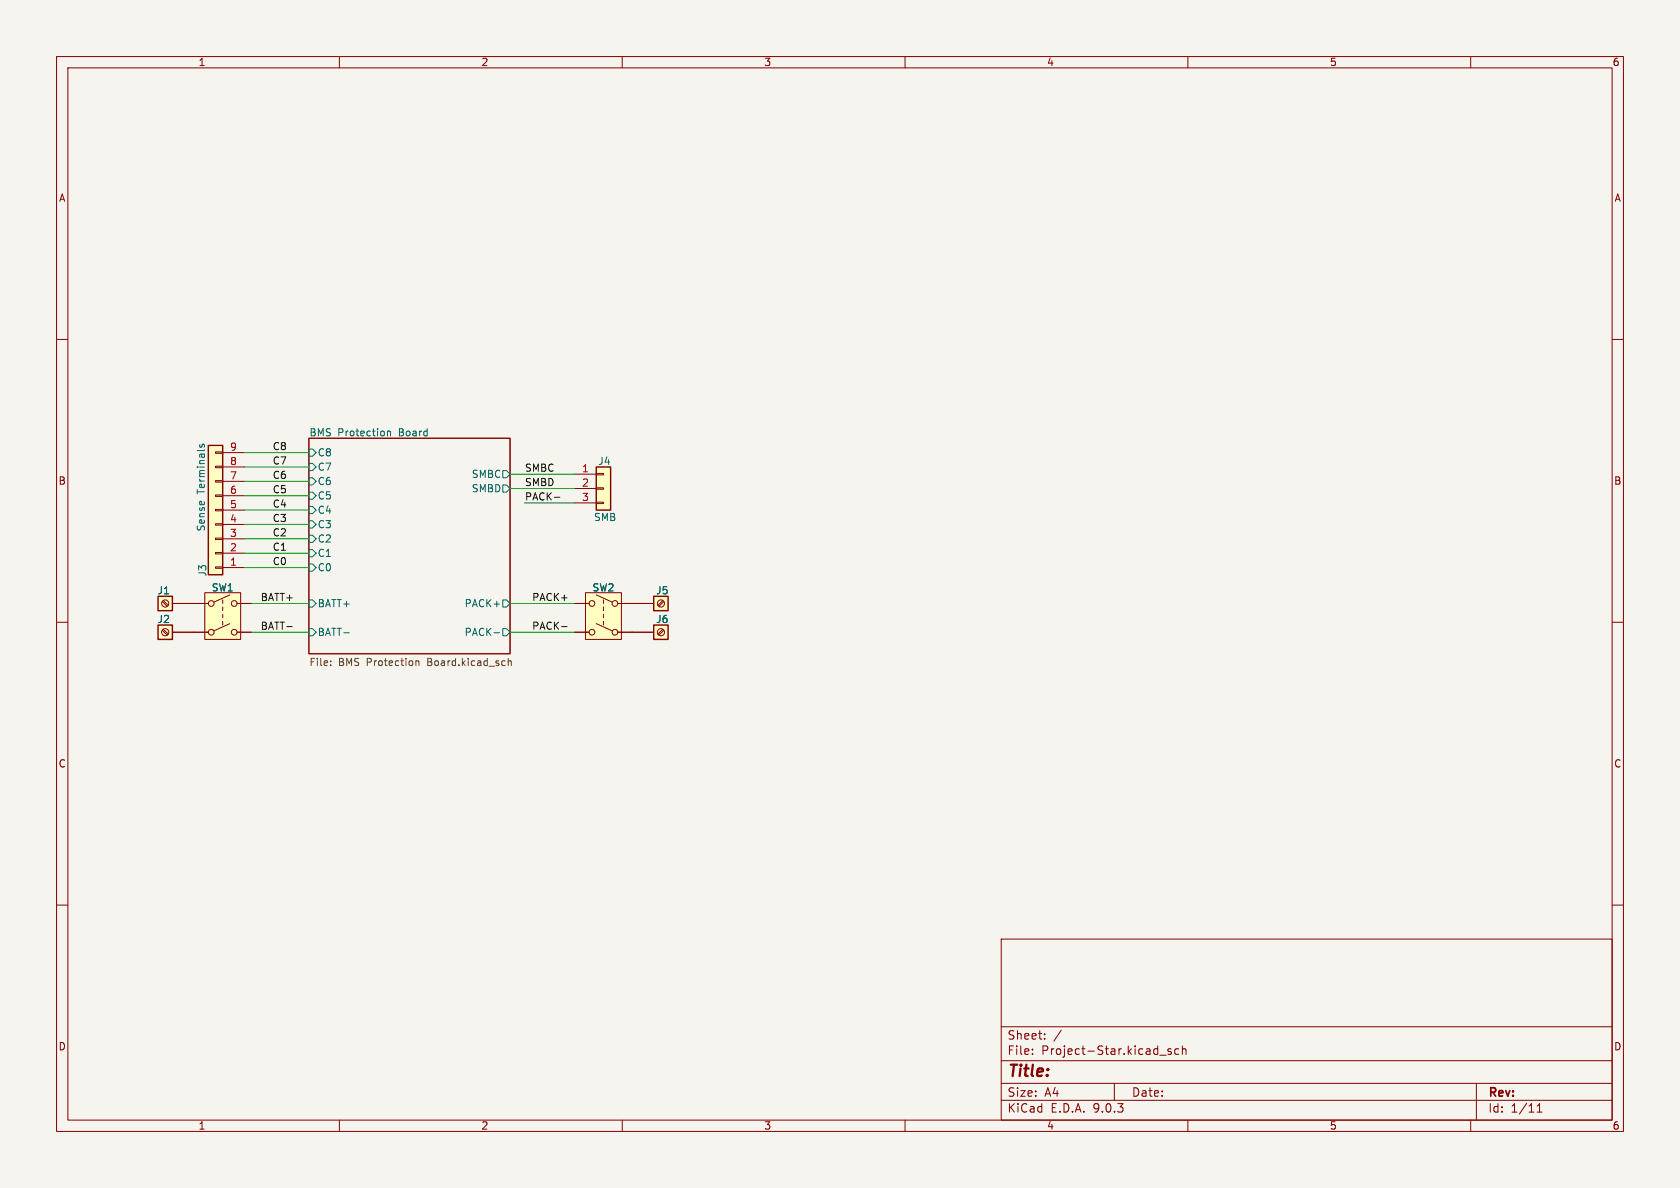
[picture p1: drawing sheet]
<svg xmlns="http://www.w3.org/2000/svg" width="297mm" height="210mm" viewBox="0 0 297 210" stroke-linecap="round" stroke-linejoin="round" font-family="sans-serif">
<path d="M0 0h297v210h-297z" fill="#f5f4ef" stroke="#f5f4ef" stroke-width=".18"/>
<g fill="none" stroke="#840000" stroke-width=".18">
<path d="M10 10h277v190h-277zM12 12h273v186h-273zM60 10v2M110 10v2M160 10v2M210 10v2M260 10v2M10 60h2M54.6 77.5h35.6v38.1h-35.6zM285 60h2M10 110h2M285 110h2"/>
<path d="M10 160h2M177 166h108v32h-108zM285 160h2M60 198v2M110 198v2M160 198v2M177 194.5h108M177 191.5h108M177 187.5h108M177 181.5h108M182.5 186.3v.1M182.5 185.5v.1"/>
<path d="M184.7 183.6v.1M184.7 182.8v.1M187.6 182.1l-1.3 2M197 191.5v3M205 186.5h1.2M207 185.5l-.3-.1-.2 .2v.2l.5 .2v.3h-.5M208.4 185.5l-.4-.1-.3 .3v.4l.1 .2h.6M209 185.5l.2-.1 .4 .1 .1 .9M209 184.9v1.5M210 198v2M260 198v2M261 191.5v6.5"/>
<path d="M271.7 196.6h.9M271.7 195.5l.5-.4v1.5"/>
</g>
<g fill="none" stroke="#006464" stroke-width=".18">
<path d="M54.6 79.4h.6l.7 .6-.7 .6h-.6zM68.5 76.2v.9M68.5 76.3l.2-.1 .3 .1v.8M54.6 84.5h.6l.7 .6-.7 .6h-.6zM54.6 87h.6l.7 .6-.7 .7h-.6zM54.6 97.2h.6l.7 .6-.7 .6h-.6zM54.6 94.6h.6l.7 .7-.7 .6h-.6zM54.6 89.5h.6l.7 .7-.7 .6h-.6zM54.6 81.9h.6l.7 .7-.7 .6h-.6zM54.6 99.7h.6l.7 .6-.7 .7h-.6zM54.6 92.1h.6l.7 .6-.7 .6h-.6zM88.9 83.2h.6l.7 .6-.7 .7h-.6z"/>
<path d="M88.9 85.7h.6l.7 .7-.7 .6h-.6zM54.6 111.1h.6l.7 .7-.7 .6h-.6zM54.6 106h.6l.7 .7-.7 .6h-.6zM60.8 111.9h.9M87.3 111.9h1M88.9 111.1h.6l.7 .7-.7 .6h-.6zM88.9 106h.6l.7 .7-.7 .6h-.6z"/>
</g>
<path d="M58.5 117.5v.2M58.5 116.9v.1M73.5 116.8v.9M73.5 116.9l.2-.1 .3 .1 .1 .8M89.8 116.9l.2-.1 .3 .1 .1 .8M89.8 116.4v1.3" fill="none" stroke="#725600" stroke-width=".18"/>
<path d="M36.8 78.7h2.6v22.9h-2.6z" fill="#ffffc2"/>
<path d="M36.8 78.7h2.6v22.9h-2.6z" fill="none" stroke="#840000" stroke-width=".25"/>
<g fill="none" stroke="#840000" stroke-width=".18">
<path d="M38.1 79.9h1.3v.2h-1.3zM38.1 97.7h1.3v.2h-1.3zM38.1 95.1h1.3v.3h-1.3zM38.1 92.6h1.3v.2h-1.3zM38.1 90h1.3v.3h-1.3zM38.1 87.5h1.3v.3h-1.3zM38.1 85h1.3v.2h-1.3zM38.1 82.4h1.3v.3h-1.3zM39.4 97.8h3.8M39.4 95.3h3.8M39.4 92.7h3.8M39.4 90.2h3.8"/>
<path d="M39.4 87.6h3.8M39.4 85.1h3.8M39.4 82.6h3.8M39.4 80h3.8M38.1 100.2h1.3v.3h-1.3zM39.4 100.3h3.8"/>
</g>
<path d="M35.4 78.6v.4M35.7 79l.1-.4 .2-.1 .1 .2v.4" fill="none" stroke="#006464" stroke-width=".18"/>
<path d="M27.9 105.4h2.6v2.6h-2.6z" fill="#ffffc2"/>
<path d="M27.9 105.4h2.6v2.6h-2.6z" fill="none" stroke="#840000" stroke-width=".25"/>
<g fill="none" stroke="#840000" stroke-width=".18">
<path d="M28.7 106.3l.9 .9M28.9 106.2l.8 .8M30.5 106.7h3.8"/>
<circle cx="29.2" cy="106.7" r=".63"/>
</g>
<path d="M27.9 110.5h2.6v2.5h-2.6z" fill="#ffffc2"/>
<path d="M27.9 110.5h2.6v2.5h-2.6z" fill="none" stroke="#840000" stroke-width=".25"/>
<g fill="none" stroke="#840000" stroke-width=".18">
<path d="M28.7 111.4l.9 .9M28.9 111.3l.8 .8M30.5 111.8h3.8"/>
<circle cx="29.2" cy="111.8" r=".63"/>
</g>
<path d="M103.5 104.8h6.4v8.2h-6.4z" fill="#ffffc2"/>
<g fill="none" stroke="#840000" stroke-width=".18">
<path d="M101.6 106.7h2.5M101.6 111.8h2.5M103.5 104.8h6.4v8.2h-6.4zM105.4 105.2l2.8 1.2M105.4 110.2l2.8 1.3M106.7 106v.7M106.7 107.3v.7M106.7 108.6v.6M106.7 109.9v.6M109.2 106.7h2.6M109.2 111.8h2.6"/>
<circle cx="104.6" cy="111.8" r=".51"/>
<circle cx="104.6" cy="106.7" r=".51"/>
<circle cx="108.7" cy="106.7" r=".51"/>
<circle cx="108.7" cy="111.8" r=".51"/>
</g>
<path d="M115.6 110.5h2.5v2.5h-2.5z" fill="#ffffc2"/>
<path d="M115.6 110.5h2.5v2.5h-2.5z" fill="none" stroke="#840000" stroke-width=".25"/>
<g fill="none" stroke="#840000" stroke-width=".18">
<path d="M111.8 111.8h3.8M117.2 111.3l-.9 .8M117.3 111.4l-.8 .9"/>
<circle cx="116.8" cy="111.8" r=".63"/>
</g>
<path d="M105.4 82.6h2.5v7.6h-2.5z" fill="#ffffc2"/>
<path d="M105.4 82.6h2.5v7.6h-2.5z" fill="none" stroke="#840000" stroke-width=".25"/>
<path d="M101.6 83.8h3.8M101.6 86.4h3.8M101.6 88.9h3.8M105.4 83.7h1.3v.2h-1.3zM105.4 86.2h1.3v.3h-1.3zM105.4 88.8h1.3v.2h-1.3z" fill="none" stroke="#840000" stroke-width=".18"/>
<path d="M115.6 105.4h2.5v2.6h-2.5z" fill="#ffffc2"/>
<path d="M115.6 105.4h2.5v2.6h-2.5z" fill="none" stroke="#840000" stroke-width=".25"/>
<g fill="none" stroke="#840000" stroke-width=".18">
<path d="M111.8 106.7h3.8M117.2 106.2l-.9 .8M117.3 106.3l-.8 .9"/>
<circle cx="116.8" cy="106.7" r=".63"/>
</g>
<path d="M36.2 104.8h6.3v8.2h-6.3z" fill="#ffffc2"/>
<g fill="none" stroke="#840000" stroke-width=".18">
<path d="M30.5 106.7h6.3M30.5 111.8h6.3M36.2 104.8h6.3v8.2h-6.3zM39.4 106v.7M39.4 107.3v.7M39.4 108.6v.6M39.4 109.9v.6M40.6 105.2l-2.8 1.2M40.6 110.2l-2.8 1.3M41.9 106.7h2.5M41.9 111.8h2.5M101.6 106.7h2.5"/>
<path d="M101.6 111.8h2.5M109.2 106.7h6.4M109.2 111.8h6.4"/>
<circle cx="37.3" cy="106.7" r=".51"/>
<circle cx="37.3" cy="111.8" r=".51"/>
<circle cx="41.4" cy="106.7" r=".51"/>
<circle cx="41.4" cy="111.8" r=".51"/>
</g>
<path d="M98 87.9h1M50.7 110.8h1M99.3 110.8h1" fill="none" stroke="#0f0f0f" stroke-width=".18"/>
<g fill="none" stroke="#009600" stroke-width=".18">
<path d="M43.2 80h11.4M43.2 87.6h11.4M43.2 92.7h11.4M43.2 90.2h11.4M43.2 85.1h11.4M43.2 82.6h11.4M43.2 95.3h11.4M43.2 97.8h11.4M90.2 83.8h11.4M90.2 86.4h11.4M92.7 88.9h8.9M43.2 100.3h11.4"/>
<path d="M44.4 111.8h10.2M44.4 106.7h10.2M90.2 111.8h11.4M90.2 106.7h11.4"/>
</g>
<text font-size="2.8" fill="#840000" x="178" y="190.9">Title:</text>
<g font-size="2.1" fill="#840000">
<text x="178" y="184">Sheet:</text>
<text x="178" y="186.7">File:</text>
<text x="184.1" y="186.7">Project-Star.kicad_sch</text>
<text x="178" y="196.9">KiCad</text>
<text x="178" y="194.1">Size:</text>
<text x="184.7" y="194.1">A4</text>
<text x="185.7" y="196.9">E.D.A.</text>
<text x="193.3" y="196.9">9.0.3</text>
<text x="200" y="194.1">Date:</text>
<text x="263" y="194.3">Rev:</text>
<text x="263" y="196.9">Id:</text>
<text x="267.1" y="196.9">1/11</text>
</g>
<g font-size="1.8" fill="#840000">
<text x="35" y="11.9">1</text>
<text x="85" y="11.9">2</text>
<text x="135" y="11.9">3</text>
<text x="185" y="11.9">4</text>
<text x="235" y="11.9">5</text>
<text x="285" y="11.9">6</text>
<text x="10.3" y="35.9">A</text>
<text x="285.3" y="35.9">A</text>
<text x="10.3" y="85.9">B</text>
<text x="285.3" y="85.9">B</text>
<text x="10.3" y="135.9">C</text>
<text x="285.3" y="135.9">C</text>
<text x="10.3" y="185.9">D</text>
<text x="285.3" y="185.9">D</text>
<text x="35" y="199.9">1</text>
<text x="85" y="199.9">2</text>
<text x="135" y="199.9">3</text>
<text x="185" y="199.9">4</text>
<text x="235" y="199.9">5</text>
<text x="285" y="199.9">6</text>
</g>
<g font-size="1.8" fill="#006464">
<text x="54.6" y="77.2">BMS</text>
<text x="59.7" y="77.2">Protection</text>
<text x="70.6" y="77.2">Board</text>
<text x="56.1" y="83.4">C7</text>
<text x="56.1" y="80.9">C8</text>
<text x="105.7" y="82.4">J4</text>
<text x="36.4" y="87.3" transform="rotate(-90 36.4 87.3)">Terminals</text>
<text x="56.1" y="86">C6</text>
<text x="56.1" y="88.5">C5</text>
<text x="83.3" y="84.7">SMBC</text>
<text x="83.3" y="87.2">SMBD</text>
<text x="36.4" y="94" transform="rotate(-90 36.4 94)">Sense</text>
<text x="56.1" y="91">C4</text>
<text x="56.1" y="93.6">C3</text>
<text x="104.9" y="92.3">SMB</text>
<text x="56.1" y="98.7">C1</text>
<text x="56.1" y="96.1">C2</text>
<text x="56.1" y="101.2">C0</text>
<text x="27.8" y="105.3">J1</text>
<text x="36.7" y="102" transform="rotate(-90 36.7 102)">J3</text>
<text x="37.3" y="104.7">SW1</text>
<text x="56.1" y="107.5">BATT+</text>
<text x="82" y="107.5">PACK+</text>
<text x="104.6" y="104.7">SW2</text>
<text x="115.9" y="105.3">J5</text>
<text x="27.8" y="110.3">J2</text>
<text x="56.1" y="112.6">BATT-</text>
<text x="82" y="112.6">PACK-</text>
<text x="115.9" y="110.3">J6</text>
</g>
<g font-size="1.8" fill="#a90000">
<text x="40.6" y="82.3">8</text>
<text x="40.6" y="79.8">9</text>
<text x="102.8" y="83.6">1</text>
<text x="40.6" y="89.9">5</text>
<text x="40.6" y="87.4">6</text>
<text x="40.6" y="84.8">7</text>
<text x="102.8" y="86.1">2</text>
<text x="102.8" y="88.6">3</text>
<text x="40.6" y="95">3</text>
<text x="40.6" y="92.5">4</text>
<text x="40.6" y="100.1">1</text>
<text x="40.6" y="97.5">2</text>
</g>
<g font-size="1.8" fill="#0f0f0f">
<text x="48.1" y="82.2">C7</text>
<text x="48.1" y="79.7">C8</text>
<text x="92.7" y="83.5">SMBC</text>
<text x="48.1" y="84.7">C6</text>
<text x="48.1" y="87.3">C5</text>
<text x="48.1" y="89.8">C4</text>
<text x="92.7" y="88.6">PACK-</text>
<text x="92.7" y="86">SMBD</text>
<text x="48.1" y="94.9">C2</text>
<text x="48.1" y="92.4">C3</text>
<text x="48.1" y="97.4">C1</text>
<text x="48.1" y="100">C0</text>
<text x="46" y="106.3">BATT+</text>
<text x="94" y="106.3">PACK+</text>
<text x="46" y="111.4">BATT-</text>
<text x="94" y="111.4">PACK-</text>
</g>
<g font-size="1.8" fill="#725600">
<text x="54.6" y="118.1">File:</text>
<text x="59.8" y="118.1">BMS</text>
<text x="64.9" y="118.1">Protection</text>
<text x="75.8" y="118.1">Board.kicad_sch</text>
</g>
</svg>
